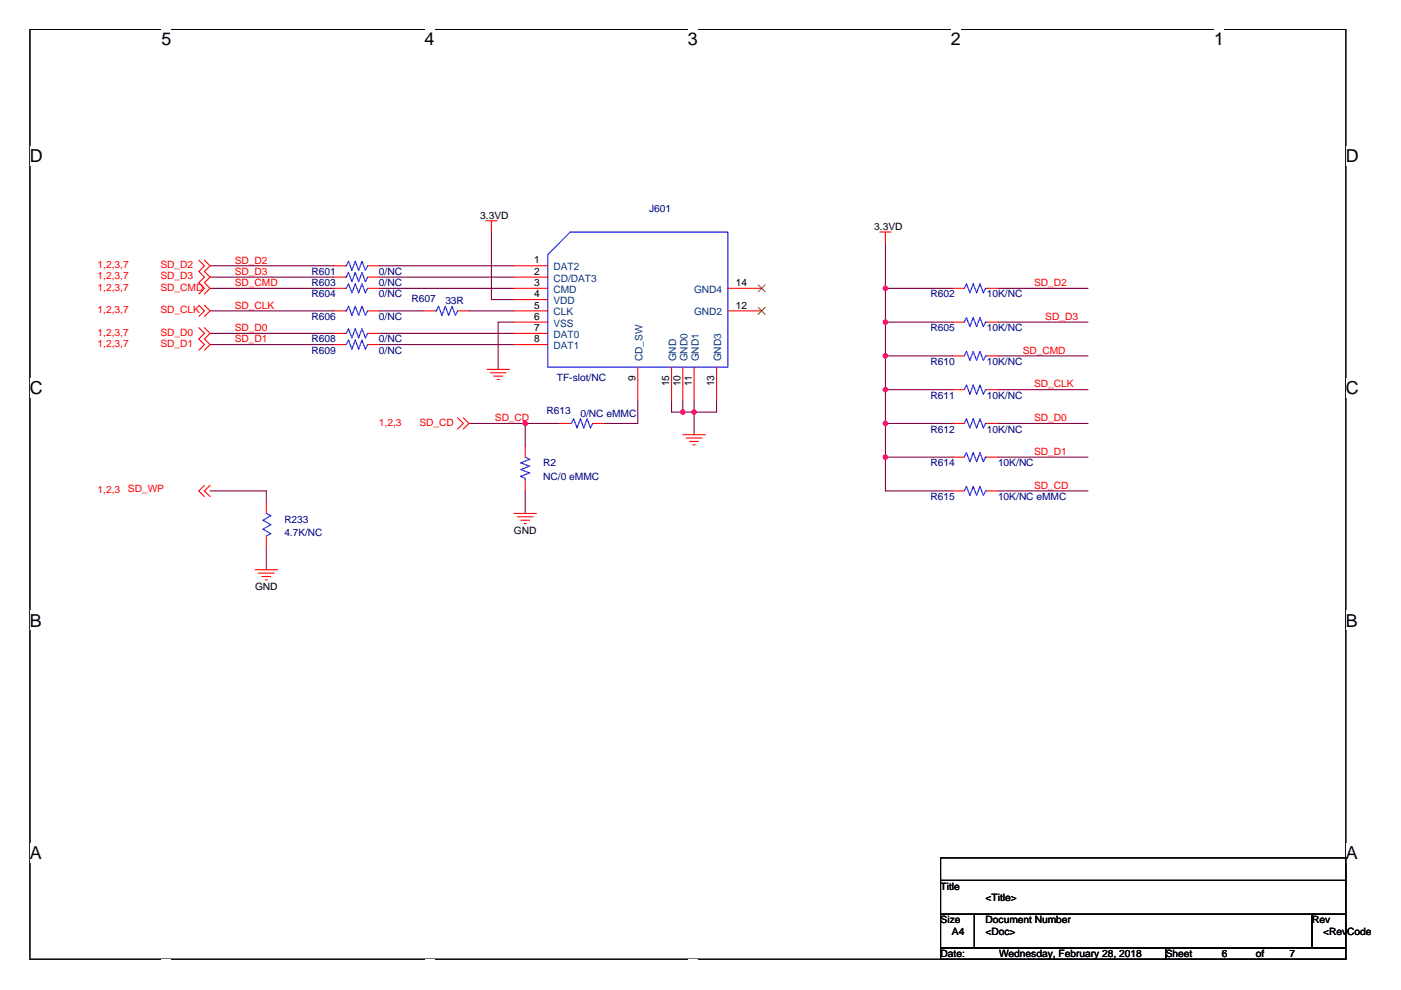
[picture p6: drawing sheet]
<svg xmlns="http://www.w3.org/2000/svg" width="297mm" height="210mm" viewBox="0 0 297 210" stroke-linecap="round" stroke-linejoin="round" font-family="sans-serif">
<path d="M6.3 6.2h279v197.2h-279z" fill="none" stroke="#000" stroke-width=".23"/>
<g fill="#fff">
<path d="M34.2 6.2h2.2v4.3h-2.2z"/>
<path d="M34.2 203.4h2.2v.2h-2.2z"/>
<path d="M90 6.2h2.1v4.3h-2.1z"/>
<path d="M90 203.4h2.1v.2h-2.1z"/>
<path d="M145.8 6.2h2.1v4.3h-2.1z"/>
<path d="M145.8 203.4h2.1v.2h-2.1z"/>
<path d="M201.6 6.2h2.1v4.3h-2.1z"/>
<path d="M201.6 203.4h2.1v.2h-2.1z"/>
<path d="M257.4 6.2h2.1v4.3h-2.1z"/>
<path d="M257.4 203.4h2.1v.2h-2.1z"/>
<path d="M6.3 30.9h2.8v4.2h-2.8z"/>
<path d="M285.3 30.9h2.8v4.2h-2.8z"/>
<path d="M6.3 80.2h2.8v4.2h-2.8z"/>
<path d="M285.3 80.2h2.8v4.2h-2.8z"/>
<path d="M6.3 129.5h2.6v4.2h-2.6z"/>
<path d="M285.3 129.5h2.6v4.2h-2.6z"/>
<path d="M6.3 178.7h2.6v4.3h-2.6z"/>
<path d="M285.3 178.7h2.6v4.3h-2.6z"/>
</g>
<g fill="none" stroke="#800040" stroke-width=".23">
<path d="M44.5 56.4h26.3M44.5 58.8h26.3M80.3 56.4h28.7M80.3 58.8h28.7M104.2 49.2v14.3h4.8M187.7 51.6v52.5h14.4M44.5 61.1h26.3M44.5 70.7h26.3M44.5 73.1h26.3M44.5 65.9h26.3M80.3 61.1h28.7M80.3 70.7h28.7"/>
<path d="M80.3 73.1h28.7M80.3 65.9h9.6M99.4 65.9h9.6M109 68.3h-3.4v10M187.7 61.1h14.4M187.7 68.3h14.4M187.7 75.5h14.4M211.6 61.1h19.1M211.6 68.3h19.1M211.6 75.5h19.1M99.4 89.8h19.1M111.4 89.8v4.7"/>
<path d="M135.2 85v4.8h-7.1M142.4 85v2.4h9.5v-2.4M144.8 85v2.4M147.2 85v7.2M187.7 82.6h14.4M187.7 89.8h14.4M187.7 96.9h14.4M211.6 82.6h19.1M211.6 89.8h19.1M211.6 96.9h19.1M44.5 104.1h12v2.4M56.5 116v4.8"/>
<path d="M111.4 104.1v4.8M211.6 104.1h19.1"/>
</g>
<g fill="#f0f" stroke="#f0f" stroke-width=".23">
<circle cx="147.1" cy="87.4" r=".47"/>
<circle cx="144.7" cy="87.4" r=".47"/>
<circle cx="187.7" cy="68.3" r=".47"/>
<circle cx="187.7" cy="82.6" r=".47"/>
<circle cx="187.7" cy="75.4" r=".47"/>
<circle cx="187.7" cy="96.9" r=".47"/>
<circle cx="187.7" cy="89.8" r=".47"/>
<circle cx="187.7" cy="61.1" r=".47"/>
<circle cx="111.3" cy="89.8" r=".47"/>
</g>
<g fill="none" stroke="#f00" stroke-width=".23">
<path d="M42.2 55.2l1.1 1.2-1.1 1.2 1.1 1.2-1.1 1.1 1.1 1.2-1.1 1.2M43.3 55.2l1.2 1.2-1.2 1.2 1.2 1.2-1.2 1.1 1.2 1.2-1.2 1.2M70.8 58.8h2.4M70.8 56.4h2.4M77.9 58.8h2.4M77.9 56.4h2.4M103 46.8h2.4M104.2 46.8v2.4M109 58.8h7.1M109 56.4h7.1M186.5 49.2h2.4M187.7 49.2v2.4"/>
<path d="M42.2 64.7l1.1 1.2-1.1 1.2M42.2 69.5l1.1 1.2-1.1 1.2 1.1 1.2-1.1 1.2M43.3 64.7l1.2 1.2-1.2 1.2M43.3 69.5l1.2 1.2-1.2 1.2 1.2 1.2-1.2 1.2M70.8 73.1h2.4M70.8 65.9h2.4M70.8 61.1h2.4M70.8 70.7h2.4M77.9 73.1h2.4M77.9 65.9h2.4M77.9 61.1h2.4M77.9 70.7h2.4"/>
<path d="M89.9 65.9h2.4M97 65.9h2.4M103.2 78.3h4.8M104 79h3.3M104.7 79.7h1.9M109 73.1h7.1M109 68.3h7.1M109 65.9h7.1M109 61.1h7.1M109 63.5h7.1M109 70.7h7.1M135.2 77.8v7.2"/>
<path d="M142.4 77.8v7.2M144.8 77.8v7.2M147.2 77.8v7.2M151.9 77.8v7.2M154.3 65.9h7.2M154.3 61.1h7.2M202.1 68.3h2.3M202.1 61.1h2.3M202.1 75.5h2.3M209.2 68.3h2.4M209.2 61.1h2.4M209.2 75.5h2.4"/>
<path d="M97 88.6l1.2 1.2-1.2 1.2M98.2 88.6l1.2 1.2-1.2 1.2M105.4 80.5h.5M111.4 94.5v2.4M118.5 89.8h2.4M125.7 89.8h2.4M144.8 92.2h4.7M145.5 92.9h3.3M146.2 93.6h1.9M146.9 94.3h.5M202.1 82.6h2.3M202.1 96.9h2.3"/>
<path d="M202.1 89.8h2.3M209.2 82.6h2.4M209.2 96.9h2.4M209.2 89.8h2.4M43.3 102.9l-1.1 1.2 1.1 1.2M44.5 102.9l-1.2 1.2 1.2 1.2M56.5 106.5v2.4M56.5 113.6v2.4M109 108.9h4.8M109.7 109.6h3.3M110.4 110.3h1.9M111.1 111h.5"/>
<path d="M111.4 101.7v2.4M202.1 104.1h2.3M209.2 104.1h2.4M54.1 120.8h4.8M54.8 121.5h3.3M55.5 122.2h1.9M56.2 122.9h.5"/>
</g>
<path d="M199.4 181.9h85.9v4.8h-85.9zM199.4 186.7h85.9v7.1h-85.9zM199.4 193.8h7.2v7.2h-7.2zM206.6 193.8h71.6v7.2h-71.6zM278.2 193.8h7.1v7.2h-7.1zM199.4 201h47.8v2.4h-47.8zM247.2 201h38.1v2.4h-38.1z" fill="none" stroke="#000" stroke-width=".23"/>
<g fill="none" stroke="#00f" stroke-width=".23">
<path d="M73.2 58.8h.2l.5-1 .7 1.9 .7-1.9 .7 1.9 .7-1.9 .8 1.9 .4-.9M73.2 56.4h.2l.5-1 .7 1.9 .7-1.9 .7 1.9 .7-1.9 .8 1.9 .4-.9M120.9 49.2h33.4v28.6h-38.2v-23.8zM73.2 73.1h.2l.5-1 .7 1.9 .7-1.9 .7 1.9 .7-1.9 .8 1.9 .4-.9M73.2 65.9h.2l.5-1 .7 2 .7-2 .7 2 .7-2 .8 2 .4-1M73.2 61.1h.2l.5-.9 .7 1.9 .7-1.9 .7 1.9 .7-1.9 .8 1.9 .4-1M73.2 70.7h.2l.5-1 .7 1.9 .7-1.9 .7 1.9 .7-1.9 .8 1.9 .4-.9M92.3 65.9h.2l.5-1 .7 2 .7-2 .7 2 .7-2 .8 2 .4-1M204.4 68.3l.5-1 .7 2 .7-2 .8 2 .7-2 .7 2 .5-1h.2M204.4 61.1l.5-.9 .7 1.9 .7-1.9 .8 1.9 .7-1.9 .7 1.9 .5-1h.2M204.4 75.5l.5-1 .7 1.9 .7-1.9 .8 1.9 .7-1.9 .7 1.9 .5-.9h.2M111.4 96.9l.9 .5-1.9 .7 1.9 .7-1.9 .8 1.9 .7-1.9 .7 1 .5v.2"/>
<path d="M120.9 89.8h.2l.5-1 .7 1.9 .7-1.9 .8 1.9 .7-1.9 .7 1.9 .5-.9M204.4 82.6l.5-.9 .7 1.9 .7-1.9 .8 1.9 .7-1.9 .7 1.9 .5-1h.2M204.4 96.9l.5-.9 .7 1.9 .7-1.9 .8 1.9 .7-1.9 .7 1.9 .5-1h.2M204.4 89.8l.5-1 .7 1.9 .7-1.9 .8 1.9 .7-1.9 .7 1.9 .5-.9h.2M56.5 108.9l.9 .4-1.6 1 1.6 .9-1.6 1 1.6 1-.9 .4M204.4 104.1l.5-1 .7 1.9 .7-1.9 .8 1.9 .7-1.9 .7 1.9 .5-.9h.2"/>
</g>
<path d="M160.8 65.2l1.4 1.5M160.8 60.4l1.4 1.5M162.2 65.2l-1.5 1.5M162.2 60.4l-1.5 1.5" fill="none" stroke="#804000" stroke-width=".21"/>
<g font-size="3.8">
<text x="34.2" y="9.6">5</text>
<text x="90" y="9.6">4</text>
<text x="145.8" y="9.6">3</text>
<text x="201.6" y="9.6">2</text>
<text x="257.4" y="9.6">1</text>
<text x="6.3" y="34.3">D</text>
<text x="285.3" y="34.3">D</text>
<text x="6.3" y="83.6">C</text>
<text x="285.3" y="83.6">C</text>
<text x="6.3" y="132.8">B</text>
<text x="285.3" y="132.8">B</text>
<text x="6.3" y="182.1">A</text>
<text x="285.3" y="182.1">A</text>
</g>
<g font-size="2.2">
<text x="113.3" y="55.9">1</text>
<text x="113.3" y="58.3">2</text>
<text x="113.3" y="60.6">3</text>
<text x="113.3" y="63">4</text>
<text x="113.3" y="65.4">5</text>
<text x="156" y="65.4">12</text>
<text x="156" y="60.6">14</text>
<text x="113.3" y="67.8">6</text>
<text x="113.3" y="70.2">7</text>
<text x="113.3" y="72.6">8</text>
<text x="134.7" y="80.7" transform="rotate(-90 134.7 80.7)">9</text>
<text x="141.9" y="81.9" transform="rotate(-90 141.9 81.9)">15</text>
<text x="144.3" y="81.9" transform="rotate(-90 144.3 81.9)">10</text>
<text x="146.7" y="81.9" transform="rotate(-90 146.7 81.9)">11</text>
<text x="151.4" y="81.9" transform="rotate(-90 151.4 81.9)">13</text>
</g>
<g font-size="2.2" fill="#004080">
<text x="117.3" y="57.3">DAT2</text>
<text x="117.3" y="59.7">CD/DAT3</text>
<text x="117.3" y="62.1">CMD</text>
<text x="117.3" y="64.5">VDD</text>
<text x="147.1" y="62.1">GND4</text>
<text x="117.3" y="69.3">VSS</text>
<text x="117.3" y="66.9">CLK</text>
<text x="117.3" y="71.6">DAT0</text>
<text x="147.1" y="66.9">GND2</text>
<text x="117.3" y="74">DAT1</text>
<text x="136.2" y="76.6" transform="rotate(-90 136.2 76.6)">CD_SW</text>
<text x="143.4" y="76.6" transform="rotate(-90 143.4 76.6)">GND</text>
<text x="145.8" y="76.6" transform="rotate(-90 145.8 76.6)">GND0</text>
<text x="148.2" y="76.6" transform="rotate(-90 148.2 76.6)">GND1</text>
<text x="152.9" y="76.6" transform="rotate(-90 152.9 76.6)">GND3</text>
</g>
<g font-size="2.1">
<text x="101.8" y="46.4">3.3VD</text>
<text x="185.3" y="48.7">3.3VD</text>
<text x="109" y="113.2">GND</text>
<text x="54.1" y="125.1">GND</text>
<text x="199.4" y="188.6">Title</text>
<text x="209" y="191">&lt;Title&gt;</text>
<text x="199.4" y="195.8">Size</text>
<text x="209" y="195.8">Document Number</text>
<text x="278.2" y="195.8">Rev</text>
<text x="199.4" y="202.9">Date:</text>
<text x="201.8" y="198.1">A4</text>
<text x="209" y="198.1">&lt;Doc&gt;</text>
<text x="211.8" y="202.9">Wednesday, February 28, 2018</text>
<text x="247.2" y="202.9">Sheet</text>
<text x="259.1" y="202.9">6</text>
<text x="266.2" y="202.9">of</text>
<text x="273.4" y="202.9">7</text>
<text x="280.6" y="198.1">&lt;Rev</text>
<text x="285.6" y="198.1">Code&gt;</text>
</g>
<g font-size="2.1" fill="#000080">
<text x="137.6" y="44.9">J601</text>
<text x="66" y="58.3">R601</text>
<text x="80.3" y="58.3">0/NC</text>
<text x="66" y="60.7">R603</text>
<text x="66" y="63.1">R604</text>
<text x="80.3" y="60.7">0/NC</text>
<text x="80.3" y="63.1">0/NC</text>
<text x="87.3" y="64">R607</text>
<text x="94.4" y="64.5">33R</text>
<text x="197.3" y="63.1">R602</text>
<text x="209.2" y="63.1">10K/NC</text>
<text x="66" y="67.8">R606</text>
<text x="80.3" y="67.8">0/NC</text>
<text x="197.3" y="70.2">R605</text>
<text x="209.2" y="70.2">10K/NC</text>
<text x="66" y="75">R609</text>
<text x="66" y="72.6">R608</text>
<text x="80.3" y="75">0/NC</text>
<text x="80.3" y="72.6">0/NC</text>
<text x="197.3" y="77.4">R610</text>
<text x="209.2" y="77.4">10K/NC</text>
<text x="118" y="80.7">TF-slot/NC</text>
<text x="115.9" y="87.9">R613</text>
<text x="123" y="88.4">0/NC eMMC</text>
<text x="197.3" y="84.5">R611</text>
<text x="209.2" y="84.5">10K/NC</text>
<text x="197.3" y="91.7">R612</text>
<text x="209.2" y="91.7">10K/NC</text>
<text x="115.2" y="98.8">R2</text>
<text x="115.2" y="101.7">NC/0 eMMC</text>
<text x="197.3" y="98.8">R614</text>
<text x="211.6" y="98.8">10K/NC</text>
<text x="197.3" y="106">R615</text>
<text x="211.6" y="106">10K/NC eMMC</text>
<text x="60.3" y="110.8">R233</text>
<text x="60.3" y="113.6">4.7K/NC</text>
</g>
<g font-size="2.1" fill="#f00">
<text x="20.7" y="56.9">1,2,3,7</text>
<text x="20.7" y="59.2">1,2,3,7</text>
<text x="34" y="56.9">SD_D2</text>
<text x="34" y="59.2">SD_D3</text>
<text x="49.8" y="55.9">SD_D2</text>
<text x="49.8" y="58.3">SD_D3</text>
<text x="20.7" y="61.6">1,2,3,7</text>
<text x="34" y="61.6">SD_CMD</text>
<text x="49.8" y="60.7">SD_CMD</text>
<text x="49.8" y="65.4">SD_CLK</text>
<text x="219.2" y="60.7">SD_D2</text>
<text x="20.7" y="66.4">1,2,3,7</text>
<text x="20.7" y="71.2">1,2,3,7</text>
<text x="34" y="66.4">SD_CLK</text>
<text x="34" y="71.2">SD_D0</text>
<text x="49.8" y="70.2">SD_D0</text>
<text x="221.6" y="67.8">SD_D3</text>
<text x="20.7" y="73.6">1,2,3,7</text>
<text x="34" y="73.6">SD_D1</text>
<text x="49.8" y="72.6">SD_D1</text>
<text x="216.8" y="75">SD_CMD</text>
<text x="219.2" y="82.1">SD_CLK</text>
<text x="104.9" y="89.3">SD_CD</text>
<text x="219.2" y="89.3">SD_D0</text>
<text x="80.3" y="90.3">1,2,3</text>
<text x="88.9" y="90.3">SD_CD</text>
<text x="219.2" y="96.4">SD_D1</text>
<text x="20.7" y="104.6">1,2,3</text>
<text x="27.1" y="104.4">SD_WP</text>
<text x="219.2" y="103.6">SD_CD</text>
</g>
</svg>
